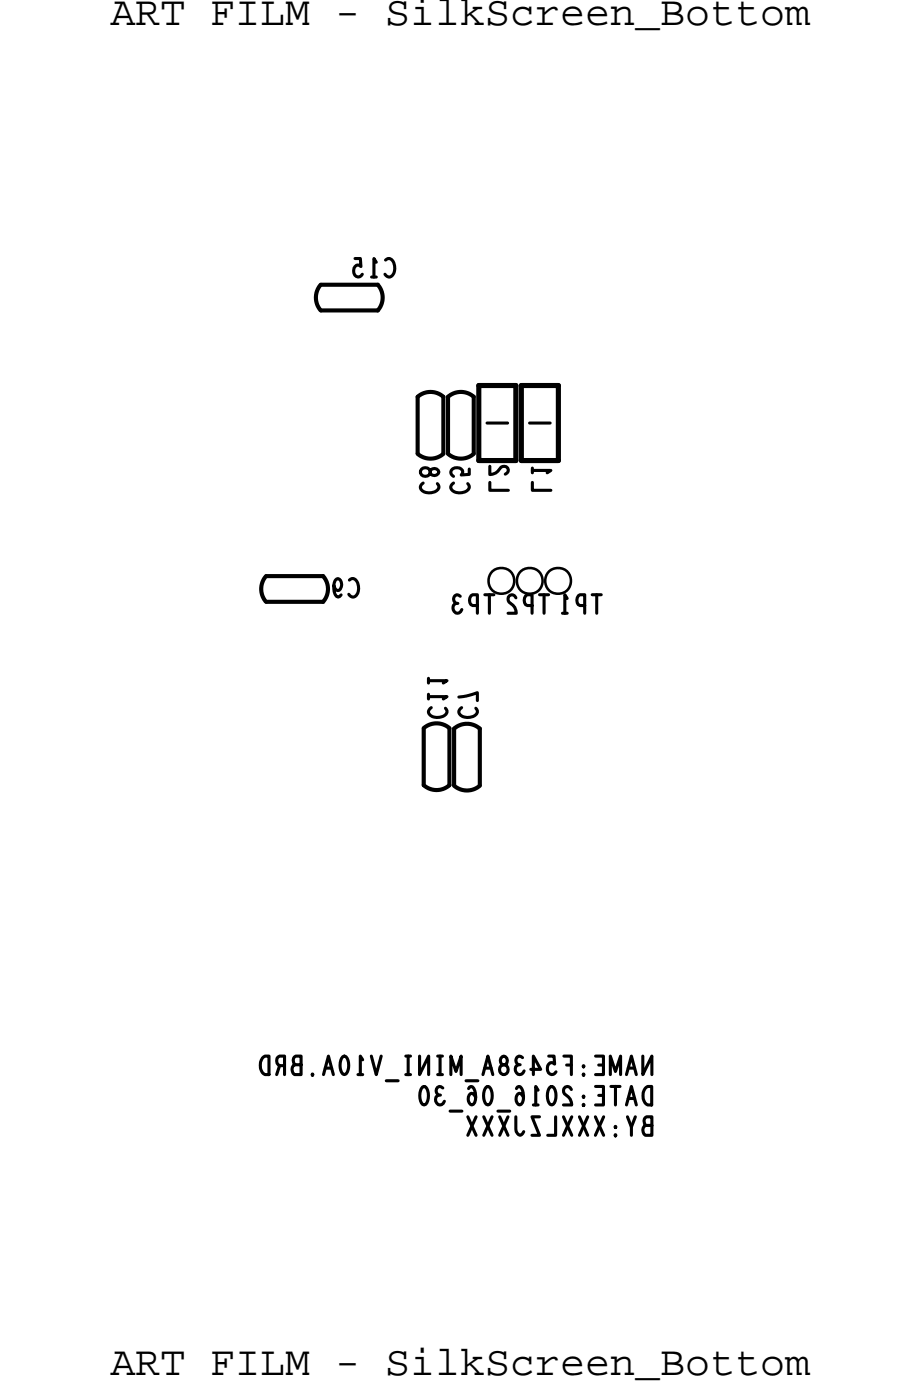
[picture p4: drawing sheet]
<svg xmlns="http://www.w3.org/2000/svg" width="45mm" height="69mm" viewBox="0 0 45 69" stroke-linecap="round" stroke-linejoin="round" font-family="sans-serif">
<!-- layer: Components -->
<g fill="none" stroke="#000" stroke-width=".13">
<circle cx="24.8" cy="28.7" r=".64"/>
<circle cx="26.2" cy="28.7" r=".64"/>
<circle cx="27.6" cy="28.7" r=".64"/>
</g>
<path d="M23.6 19.1v3.7zM23.6 19.1h1.9zM25.5 19.1v3.7zM25.7 19.1v3.7zM25.7 19.1h1.9zM27.6 19.1v3.7zM23.6 22.8h1.9zM25.7 22.8h1.9z" fill="none" stroke="#000" stroke-width=".25"/>
<path d="M24 20.9h1.1zM26.2 20.9h1z" fill="none" stroke="#000" stroke-width=".15"/>
<g fill="none" stroke="#000" stroke-width=".2">
<path d="M15.8 14.1a.97 .97 0 0 0 0 1.2M15.9 15.3h2.8zM15.9 14.1h2.8zM18.7 14.1a.96 .96 0 0 1 0 1.2M20.6 19.6v2.8zM20.6 19.6a.96 .96 0 0 1 1.3 0M21.9 19.6v2.8zM22.1 19.6v2.8zM22.1 19.6a.96 .96 0 0 1 1.3 0M23.4 19.6v2.8zM13.1 28.5a.97 .97 0 0 0 0 1.2M13.2 29.7h2.8z"/>
<path d="M13.2 28.5h2.8zM16 28.5a.96 .96 0 0 1 0 1.2M20.6 22.4a.97 .97 0 0 0 1.3 0M20.9 38.8a.96 .96 0 0 0 1.3 0M20.9 36v2.8zM20.9 36a.97 .97 0 0 1 1.3 0M22.1 22.4a.97 .97 0 0 0 1.3 0M22.2 36v2.8zM22.4 38.8a.97 .97 0 0 0 1.3 0M22.4 36v2.8zM22.4 36a.96 .96 0 0 1 1.3 0M23.7 36v2.8z"/>
</g>
<!-- layer: Text -->
<g fill="none" stroke="#000" stroke-width=".15">
<path d="M17.5 12.8h.3v.4a.25 .25 0 0 0-.3 .1 .25 .25 0 0 0 .1 .3 .25 .25 0 0 0 .3 0M18.3 13.7h.3M18.6 13l-.1-.2v.9M19 12.9a.32 .32 0 0 1 .4 0 .32 .32 0 0 1 .1 .4 .28 .28 0 0 1-.1 .3 .28 .28 0 0 1-.4 0M16.5 28.9l.1 .3a.27 .27 0 0 0 .3-.3 .27 .27 0 0 0-.3-.3 .65 .65 0 0 0 .1 .9l.1-.1M17.3 28.7a.32 .32 0 0 1 .3 0 .32 .32 0 0 1 .1 .4 .28 .28 0 0 1-.1 .4 .28 .28 0 0 1-.4-.1M20.8 23.2l.2-.1a.27 .27 0 0 1 .3 .3l.2 .1 .1-.1a.2 .2 0 0 0-.1-.2 .2 .2 0 0 0-.3 .2 .24 .24 0 0 1-.3 .1 .24 .24 0 0 1-.1-.3zM20.9 23.9a.28 .28 0 0 0-.1 .3 .28 .28 0 0 0 .4 .2 .32 .32 0 0 0 .4-.1 .32 .32 0 0 0 0-.4M21.2 33.6h.9l-.2 .2M21.2 34.4h.9l-.2 .1M21.2 33.5v.3M21.2 34.3v.2"/>
<path d="M21.3 35a.28 .28 0 0 0-.1 .3 .28 .28 0 0 0 .4 .2 .32 .32 0 0 0 .4-.1 .32 .32 0 0 0 0-.4M22.4 23.9a.28 .28 0 0 0-.1 .3 .28 .28 0 0 0 .4 .2 .32 .32 0 0 0 .4-.1 .32 .32 0 0 0 0-.4M22.6 29.8a.23 .23 0 0 0-.2 .2 .23 .23 0 0 0 .1 .3 .23 .23 0 0 0 .3-.2M22.7 34.4l.9-.2v.4M22.7 29.5a.21 .21 0 0 0-.3 0 .21 .21 0 0 0 .1 .3M22.8 35a.28 .28 0 0 0-.1 .3 .28 .28 0 0 0 .4 .2 .32 .32 0 0 0 .4-.1 .32 .32 0 0 0 0-.4M23.2 23.2v.2l-.4 .1a.25 .25 0 0 0-.1-.3 .25 .25 0 0 0-.3 0 .25 .25 0 0 0 0 .3M23.6 29.9h-.3l-.1-.1v-.3l.1-.1h.3v.9M23.9 29.4h.5M24.2 29.4v.9M24.2 23v.5a.77 .77 0 0 0 .6-.4h.3v.2l-.2 .1M24.2 23.8v.4h.9"/>
<path d="M25.5 29.5a.21 .21 0 0 0-.3-.1 .21 .21 0 0 0-.1 .4 .61 .61 0 0 1 .4 .5h-.4M26.3 29.9h-.3l-.1-.1v-.3l.1-.1h.3v.9M26.3 23.2h.9l-.2 .2M26.3 23.1v.3M26.3 23.8v.4h.9M26.6 29.4h.5M26.9 29.4v.9M27.8 30.3h.2M28 29.6l-.1-.2v.9M28.9 29.9h-.3l-.1-.1v-.3l.1-.1h.3v.9M29.2 29.4h.5M29.5 29.4v.9"/>
<path d="M13 52.2h.3v.9a.49 .49 0 0 1-.4-.3 .49 .49 0 0 1 .1-.6zM13.8 52.7l-.1 .4M14.1 52.7h-.3l-.1-.2v-.3h.4v.9M14.6 52.6l-.1-.2v-.2h.4v.9h-.4l-.1-.3 .1-.2h.4M15.4 53.1h.1M16 53.1l.2-.9 .3 .9M16.1 52.8h.3M16.9 52.2a.44 .44 0 0 1 .3 .7l-.1 .2a.44 .44 0 0 1-.3-.7zM17.7 53.1h.2M17.9 52.4l-.1-.2v.9M18.3 52.2l.3 .9 .2-.9M19.1 53.4h.6"/>
<path d="M20 53.1h.3M20 52.2h.3M20.2 52.2v.9M20.7 52.2v.9l.5-.9v.9M20.9 53.7a.44 .44 0 0 1 .2 .7l-.1 .2a.44 .44 0 0 1-.2-.7zM21.6 53.1h.2M21.6 52.2h.2M21.7 52.2v.9M21.7 54.1a.23 .23 0 0 0-.2 .2 .23 .23 0 0 0 .2 .3 .23 .23 0 0 0 .2-.2M21.9 53.8a.21 .21 0 0 0-.3 0 .21 .21 0 0 0 .1 .3M22.2 54.9h.6M22.3 53.1v-.9l.2 .8 .3-.8v.9"/>
<path d="M23 53.4h.6M23.1 55.2l.4 .9M23.1 53.8l.2-.1a.59 .59 0 0 1 0 .9 .29 .29 0 0 1-.2-.3 .29 .29 0 0 1 .3-.2l.1 .1M23.5 55.2l-.4 .9M23.8 53.1l.3-.9 .2 .9M23.9 55.2l.4 .9M23.9 52.8h.3M24 53.7a.44 .44 0 0 1 .3 .7l-.1 .2a.44 .44 0 0 1-.3-.7zM24.3 55.2l-.4 .9M24.6 54.9h.6M24.7 55.2l.4 .9M24.8 52.2l-.1 .2 .1 .2a.25 .25 0 0 1 .3 .1 .25 .25 0 0 1-.1 .3 .25 .25 0 0 1-.3 0v-.1a.27 .27 0 0 1 .3-.3v-.3z"/>
<path d="M25.1 55.2l-.4 .9M25.5 55.2v.7l.2 .2 .2-.2M25.5 53.8l.1-.1a.59 .59 0 0 1 .1 .9 .29 .29 0 0 1-.2-.3 .29 .29 0 0 1 .2-.2l.2 .1M25.7 52.6a.23 .23 0 0 0-.3 .2 .23 .23 0 0 0 .2 .3 .23 .23 0 0 0 .3-.2M25.8 52.3a.21 .21 0 0 0-.3 0 .21 .21 0 0 0 .1 .3M26.2 52.8h.5l-.4-.6v.9M26.3 54.6h.3M26.6 53.9l-.1-.2v.9M26.6 55.2h-.3l.3 .9h-.3M27.1 52.2h.3v.4a.25 .25 0 0 0-.3 .1 .25 .25 0 0 0 0 .3 .25 .25 0 0 0 .4 0M27.2 53.7a.44 .44 0 0 1 .2 .7l-.1 .2a.44 .44 0 0 1-.2-.7zM27.4 55.2v.9h-.4"/>
<path d="M27.8 55.2l.4 .9M27.8 52.2h.4v.9M28 52.6h.2M28.2 53.8a.21 .21 0 0 0-.3-.1 .21 .21 0 0 0 0 .4 .61 .61 0 0 1 .3 .5h-.4M28.2 55.2l-.4 .9M28.6 55.2l.4 .9M28.8 54.2h.1M28.8 54.6h.1M28.8 52.7h.1M28.8 53.1h.1M29 55.2l-.4 .9M29.4 55.2l.4 .9"/>
<path d="M29.4 53.7h.4v.9h-.4M29.4 52.2h.4v.9h-.4M29.6 54.1h.2M29.6 52.6h.2M29.8 55.2l-.4 .9M30.1 53.1v-.9l.3 .8 .2-.8v.9M30.2 53.7h.4M30.4 55.7h.1M30.4 56.1h.1M30.4 53.7v.9M30.9 54.6l.3-.9 .2 .9M30.9 53.1l.3-.9 .2 .9"/>
<path d="M31 55.2l.2 .5M31 54.3h.3M31 52.8h.3M31.4 55.2l-.2 .5v.4M31.7 52.2v.9l.5-.9v.9M31.9 55.6l-.1-.2 .1-.2h.3v.9h-.3l-.2-.3 .1-.2h.4M31.9 53.7h.3v.9a.49 .49 0 0 1-.5-.3 .49 .49 0 0 1 .2-.6z"/>
</g>
<g font-size="2.1">
<text x="5.4" y="1.2">ART FILM - SilkScreen_Bottom</text>
<text x="5.4" y="68">ART FILM - SilkScreen_Bottom</text>
</g>
</svg>
